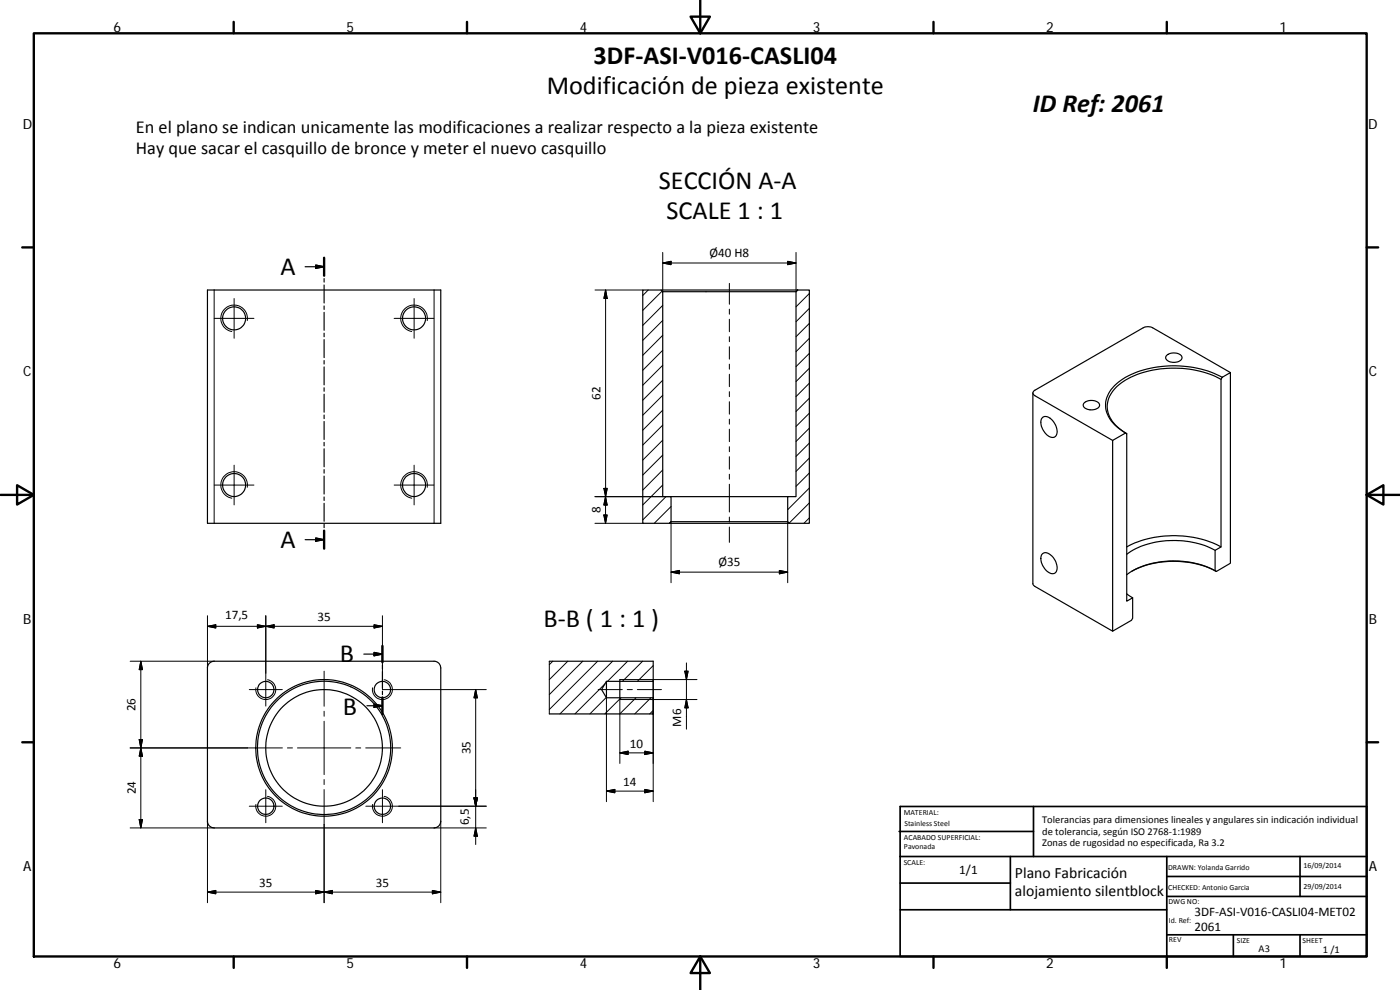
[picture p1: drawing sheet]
<svg xmlns="http://www.w3.org/2000/svg" width="420mm" height="297mm" viewBox="0 0 420 297" stroke-linecap="round" stroke-linejoin="round" font-family="sans-serif">
<g fill="none" stroke="#000" stroke-width=".36">
<path d="M94.8 79.5l2.5 .5-2.5 .5zM97.3 77.3v5.4M62.3 87h70v70h-70zM91.6 80h5.7M97.3 83.6v1M97.3 85.5v5.4M97.3 91.8v1M97.3 93.7v5.4M97.3 100v1M192.9 87h5.5l.5 .5v61.5h2.5v7.5l-.5 .5h-8zM198.4 87h41M238.9 87.5h-40"/>
<path d="M239.4 87h3.5v70h-6l-.5-.5v-7.5h2.5v-61.5zM97.3 101.9v5.4M97.3 108.2v1M97.3 110.1v5.4M97.3 116.4v1M97.3 118.3v5.4M310 117.9v57.4l.6 .6 23.3 13.5M350.3 106.5a3.2 3.2 0 0 1 4.4 .6 2.1 2.1 0 0 1-2.8 1.6 1.65 1.65 0 0 1-1.9-1.8zM366.4 113.8a31 31 0 0 0-29.3 .7 8.9 8.9 0 0 0-4.7 8.8 10.8 10.8 0 0 0 5.6 6.7M366.8 113.2a31.9 31.9 0 0 0-29.8 .5 9.5 9.5 0 0 0-5.2 8.8 10.7 10.7 0 0 0 6 7.4M366.8 113.2l2.5-1.4v57.2l-4.3 2.5-.3-.3v-6.1l1.7-1v-50.3zM369.3 111.8l-23.4-13.5a3.2 3.2 0 0 0-2.8 0l-32.5 18.8a.86 .86 0 0 0-.6 .8 .86 .86 0 0 0 .6 .8l23.3 13.4"/>
<path d="M97.3 124.5v1.1M97.3 126.5v5.3M97.3 132.7v1.1M97.3 134.7v5.4M312.9 125.3a2.55 2.55 0 0 1 3.4 1.4 3.4 3.4 0 0 1 .2 4.4 3 3 0 0 1-3.4-2 3.4 3.4 0 0 1-.2-3.8zM325.3 120.9a3.2 3.2 0 0 1 4.7 .4 2.14 2.14 0 0 1-2.9 1.7 1.63 1.63 0 0 1-1.9-1.9zM333.9 132.1l3.9-2.2 .3 .2v50.3l1.8-1v6.1l-.3 .6-5.7 3.3zM97.3 140.9v1.1M97.3 142.9v5.3M97.3 149.1v1.1M97.3 151v5.4M97.3 157.3v1"/>
<path d="M97.3 159.2v5.4M200.9 157h36M201.4 156.5h35M201.4 149h35M91.6 161.9h5.7M94.8 161.4l2.5 .5-2.5 .5zM312.9 166.1a2.15 2.15 0 0 1 2.9 .8 4.1 4.1 0 0 1 1 4.9 2.59 2.59 0 0 1-3.5-1.5 3.5 3.5 0 0 1-.4-4.2zM338.1 178.2l1.8 1.2M338.1 164.1a31.2 31.2 0 0 1 28.3 0M339.7 171.4a28.2 28.2 0 0 1 25.3 .1M364.7 165.1a27.3 27.3 0 0 0-25.3 .3l-1.3 .9M364.7 171.2a27 27 0 0 0-25.9 .8l-.7 .4"/>
<path d="M62.7 199.1l.6-.4 1-.3h66a2.04 2.04 0 0 1 2 2v46a2.04 2.04 0 0 1-2 2h-66a2.04 2.04 0 0 1-2-2v-46zM109.2 196.3h5.6M112.3 195.7l2.5 .6-2.5 .5zM114.8 193.8v4.9M114.8 199.6v1.1M164.9 198.4h31.1v6h-14l-1.5 2.5 1.5 2.5h14v4.3l-.2 .5M110.1 211.8h4.7M112.3 211.2l2.5 .6-2.5 .4zM114.8 201.5v5M114.8 207.3v1.1M114.8 209.3v4.9M182 204.4v5"/>
<path d="M186 203.9v6M196 204.4v5M196 213.7v.5h-31.1"/>
<circle cx="70.3" cy="95.5" r="3.5"/>
<circle cx="124.3" cy="95.5" r="3.5"/>
<circle cx="70.3" cy="145.5" r="3.5"/>
<circle cx="124.3" cy="145.5" r="3.5"/>
<circle cx="79.8" cy="206.9" r="2.45"/>
<circle cx="114.8" cy="206.9" r="2.45"/>
<circle cx="97.3" cy="224.4" r="20"/>
<circle cx="97.3" cy="224.4" r="20.5"/>
<circle cx="97.3" cy="224.4" r="17.5"/>
<circle cx="79.8" cy="241.9" r="2.46"/>
<circle cx="114.8" cy="241.9" r="2.46"/>
</g>
<g fill="none" stroke="#000" stroke-width=".3">
<path d="M198.9 75.7v11.8M198.9 78.9l2.5-.5v1zM198.9 78.9h40M236.4 78.4l2.5 .5-2.5 .5zM238.9 75.7v11.8l.5-.5M64.3 87v70M64.3 95.5h11.9M70.3 89.6v11.9M74.2 96.2a4 4 0 0 0-3.3-4.6 4 4 0 0 0-4.6 3.2 4 4 0 0 0 3.3 4.7M118.3 95.5h11.9M124.3 89.6v11.9M128.2 96.2a4 4 0 0 0-3.2-4.6 4 4 0 0 0-4.7 3.2 4 4 0 0 0 3.3 4.7"/>
<path d="M130.3 87v70M178.6 87h14.3M181.7 87v70M181.7 87l.5 2.5h-1zM194.5 87l-1.6 1.7M198.7 87.4l-5.8 5.7M198.9 96.1l-6 6M198.9 91.6l-6 6M218.9 85v6.3M218.9 92.8v1.5M218.9 95.8v3.7M242.9 88.1l-4 4"/>
<path d="M242.9 97l-4 4M242.9 92.5l-4 4M198.9 118.6l-6 6M198.9 114.1l-6 6M198.9 109.6l-6 6M198.9 105.1l-6 6M198.9 100.6l-6 6M218.9 101v1.5M218.9 104v3.8M218.9 109.3v1.5M218.9 112.3v3.7M218.9 117.5v1.5"/>
<path d="M242.9 101.5l-4 4M242.9 119.5l-4 4M242.9 115l-4 4M242.9 110.5l-4 4M242.9 106l-4 4M70.3 139.6v11.9M124.3 139.6v11.9M198.9 136.5l-6 6M198.9 132.1l-6 5.9M198.9 127.6l-6 5.9M198.9 123.1l-6 6M218.9 120.5v3.8"/>
<path d="M218.9 125.8v1.5M218.9 128.8v3.7M218.9 134v1.5M218.9 137v3.8M242.9 137.4l-4 4.1M242.9 132.9l-4 4M242.9 128.5l-4 4M242.9 124l-4 4M64.3 145.5h11.9M74.2 146.2a4 4 0 0 0-3.3-4.6 4 4 0 0 0-4.6 3.2 4 4 0 0 0 3.3 4.7M118.3 145.5h11.9M128.2 146.2a4 4 0 0 0-3.2-4.6 4 4 0 0 0-4.7 3.2 4 4 0 0 0 3.3 4.7"/>
<path d="M178.6 157h14.3M178.6 149h22.8M181.2 154.5h1l-.5 2.5zM181.2 146.5h1l-.5 2.5zM181.7 149l.5 2.5h-1zM198.9 145.5l-6 6M198.9 141l-6 6M199.9 149l-7 7M200.9 157l.5-.5v18.3M201.4 152l-5 5M218.9 142.3v1.5M218.9 145.3v8.3"/>
<path d="M218.9 155.1v1.5M218.9 158.1v4.6M236.4 156.5v18.3M242.9 155.4l-1.6 1.6M242.9 146.4l-6.5 6.5M242.9 150.9l-6.1 6.1M242.9 141.9l-4 4M201.4 171.7l2.5-.5v1zM201.4 171.7h35M233.9 171.2l2.5 .5-2.5 .5zM39.1 198.4h25.2M42.3 198.4l.5 2.5h-1z"/>
<path d="M42.3 198.4v50M62.3 184.7v15.7M62.3 187.9l2.5-.4v.9zM62.3 187.9h52.5M77.2 187.5l2.6 .4-2.6 .5zM79.8 184.7v27.2M79.8 187.9l2.5-.4v.9zM112.3 187.5l2.5 .4-2.5 .5zM114.8 184.7v22.2h31.1M164.9 198.4v15.8M165.9 198.4l-1 1M170.4 198.4l-5.5 5.5"/>
<path d="M174.9 198.4l-10 10M179.4 198.4l-14.5 14.5M183.9 198.4l-15.9 15.8M188.4 198.4l-6.1 6M192.9 198.4l-6.1 6M196 199.7l-4.7 4.7M206 198.9v19.9M74.8 206.9h9.9M80.3 204a3 3 0 0 1 2.4 3.4 3 3 0 0 1-3.5 2.5 3 3 0 0 1-2.4-3.5M97.3 201.4v10.5M97.3 213.4v1.5M97.3 216.4v16"/>
<path d="M115.3 204a3 3 0 0 1 2.4 3.5 3 3 0 0 1-3.5 2.4 3 3 0 0 1-2.4-3.5M142.8 206.9v46.5M142.8 206.9l.5 2.5h-1.1zM179.5 206.9h7.3M181.6 205.2l-9.1 9M182 209.3l-5 4.9M182 209.4v31.1M186 203.9h23.2M186.4 209.4l-4.9 4.8M188.2 206.9h1.6M190.9 209.4l-4.9 4.8M191.3 206.9h7.2"/>
<path d="M195.4 209.4l-4.9 4.8M196 213.2l-1 1M196 204.4v2.4M196 207v33.5M196 204.2l-.2 .2M205.5 201.4h1l-.5 2.5zM206 209.9l.5 2.5h-1zM209.2 209.9h-23.2v19.2M39.1 224.4h45.7M41.8 221.9h1l-.5 2.5zM42.3 224.4l.5 2.5h-1zM79.8 236.9v9.9"/>
<path d="M80.3 238.9a3 3 0 0 1 2.4 3.5 3 3 0 0 1-3.5 2.5 3 3 0 0 1-2.4-3.5M86.3 224.4h1.5M89.3 224.4h16M97.3 233.9v1.5M97.3 236.9v33.9M106.8 224.4h1.5M109.8 224.4h10.5M114.8 236.9v9.9M115.3 238.9a3 3 0 0 1 2.4 3.5 3 3 0 0 1-3.5 2.4 3 3 0 0 1-2.4-3.4M142.2 239.4h1.1l-.5 2.5zM182 237.4l2.5-.5v1zM182 237.4h14"/>
<path d="M186 225.9l2.5-.5v1zM186 225.9h10M193.5 225.4l2.5 .5-2.5 .5zM193.5 236.9l2.5 .5-2.5 .5zM39.1 248.4h25.2M41.8 245.9h1l-.5 2.5zM62.3 246.4v24.4M74.8 241.9h9.9M130.3 248.4h15.6M132.3 246.4v24.4M142.8 248.4l.5 2.5h-1.1zM145.9 241.9h-36.1"/>
<path d="M62.3 267.7l2.5-.5v1zM62.3 267.7h70M94.8 267.2l2.5 .5-2.5 .5zM97.3 267.7l2.4-.5v1zM129.8 267.2l2.5 .5-2.5 .5z"/>
</g>
<g fill="none" stroke="#000" stroke-width=".71">
<path d="M10.1 10h400.1v277h-400.1zM70.1 6.6v3.4M140.2 6.6v3.4M207.3 5h5.8l-2.9 5zM210.2 0v10M280.2 6.6v3.4M350.2 6.6v3.4M6.7 74.2h3.4M97.3 77.3v5.4M410.2 74.2h3.4M.2 148.5h9.9M5.1 145.6l5 2.9-5 2.9z"/>
<path d="M97.3 159.2v5.4M410.2 148.5l5-2.9v5.8zM410.2 148.5h9.9M114.8 193.8v4.9M114.8 209.3v4.9M6.7 222.7h3.4M410.2 222.7h3.4M70.1 287v3.4M140.2 287v3.4M210.2 287l2.9 5h-5.8zM210.2 287v10M280.2 287v3.4"/>
<path d="M350.2 287v3.4"/>
</g>
<g fill="none" stroke="#000" stroke-width=".51">
<path d="M269.8 249.5h40.4M270.1 257h140.1M270.1 242h140.1v45h-140.1zM303.2 257v16M310.2 242v15M350.2 257v30M390.2 257v12M270.1 273h80.1M270.1 265h33.1M350.2 269h60M350.2 263h60M350.2 280.5h60"/>
<path d="M370.2 280.5v6.5M390.2 280.5v6.5"/>
</g>
<path d="M94.8 79.5l2.5 .5-2.5 .5zM94.8 161.4l2.5 .5-2.5 .5zM112.3 195.7l2.5 .6-2.5 .5zM112.3 211.2l2.5 .6-2.5 .4z" fill="#000" stroke="#000" stroke-width=".36"/>
<g fill="#000" stroke="#000" stroke-width=".3">
<path d="M198.9 78.9l2.5-.5v1zM236.4 78.4l2.5 .5-2.5 .5zM181.7 87l.5 2.5h-1zM181.2 154.5h1l-.5 2.5zM181.2 146.5h1l-.5 2.5zM181.7 149l.5 2.5h-1zM201.4 171.7l2.5-.5v1zM233.9 171.2l2.5 .5-2.5 .5zM62.3 187.9l2.5-.4v.9zM77.2 187.5l2.6 .4-2.6 .5zM79.8 187.9l2.5-.4v.9zM112.3 187.5l2.5 .4-2.5 .5z"/>
<path d="M42.3 198.4l.5 2.5h-1zM142.8 206.9l.5 2.5h-1.1zM205.5 201.4h1l-.5 2.5zM206 209.9l.5 2.5h-1zM41.8 221.9h1l-.5 2.5zM42.3 224.4l.5 2.5h-1zM142.2 239.4h1.1l-.5 2.5zM182 237.4l2.5-.5v1zM186 225.9l2.5-.5v1zM193.5 225.4l2.5 .5-2.5 .5zM193.5 236.9l2.5 .5-2.5 .5zM41.8 245.9h1l-.5 2.5z"/>
<path d="M142.8 248.4l.5 2.5h-1.1zM62.3 267.7l2.5-.5v1zM94.8 267.2l2.5 .5-2.5 .5zM97.3 267.7l2.4-.5v1zM129.8 267.2l2.5 .5-2.5 .5z"/>
</g>
<g font-size="7.9">
<text x="178.1" y="19.1">3DF‐ASI‐V016‐CASLI04</text>
<text x="164.1" y="28.1">Modificación de pieza existente</text>
<text x="310" y="33.7">ID Ref: 2061</text>
<text x="197.7" y="56.8">SECCIÓN A‐A</text>
<text x="200.1" y="65.8">SCALE 1 : 1</text>
<text x="84.2" y="82.5">A</text>
<text x="84.2" y="164.4">A</text>
<text x="163.1" y="188">B‐B ( 1 : 1 )</text>
<text x="102" y="198.8">B</text>
<text x="102.9" y="214.4">B</text>
</g>
<g font-size="5.5">
<text x="40.8" y="39.8">En el plano se indican unicamente las modificaciones a realizar respecto a la pieza existente</text>
<text x="40.8" y="46.1">Hay que sacar el casquillo de bronce y meter el nuevo casquillo</text>
</g>
<g font-size="4.7">
<text x="304.6" y="263.5">Plano Fabricación</text>
<text x="304.6" y="268.9">alojamiento silentblock</text>
</g>
<g font-size="4.2">
<text x="34" y="9.6">6</text>
<text x="104" y="9.6">5</text>
<text x="174" y="9.6">4</text>
<text x="244" y="9.6">3</text>
<text x="314" y="9.6">2</text>
<text x="384" y="9.6">1</text>
<text x="6.8" y="38.7">D</text>
<text x="410.6" y="38.7">D</text>
<text x="7" y="112.9">C</text>
<text x="410.8" y="112.9">C</text>
<text x="7" y="187.1">B</text>
<text x="410.8" y="187.1">B</text>
<text x="7" y="261.3">A</text>
<text x="410.8" y="261.3">A</text>
<text x="34" y="290.4">6</text>
<text x="104" y="290.4">5</text>
<text x="174" y="290.4">4</text>
<text x="244" y="290.4">3</text>
<text x="314" y="290.4">2</text>
<text x="384" y="290.4">1</text>
</g>
<g font-size="3.9">
<text x="212.9" y="77">Ø40 H8</text>
<text x="180.2" y="120" transform="rotate(-90 180.2 120)">62</text>
<text x="180.2" y="154" transform="rotate(-90 180.2 154)">8</text>
<text x="215.6" y="169.7">Ø35</text>
<text x="67.6" y="185.8">17,5</text>
<text x="95.3" y="186.4">35</text>
<text x="40.7" y="213.4" transform="rotate(-90 40.7 213.4)">26</text>
<text x="204.5" y="218" transform="rotate(-90 204.5 218)">M6</text>
<text x="141.2" y="226.4" transform="rotate(-90 141.2 226.4)">35</text>
<text x="189" y="224.3">10</text>
<text x="40.7" y="238.4" transform="rotate(-90 40.7 238.4)">24</text>
<text x="187" y="235.8">14</text>
<text x="140.7" y="247.6" transform="rotate(-90 140.7 247.6)">6,5</text>
<text x="287.9" y="262.1">1/1</text>
<text x="77.8" y="266.1">35</text>
<text x="112.8" y="266.1">35</text>
<text x="358.5" y="274.9">3DF‐ASI‐V016‐CASLI04‐MET02</text>
<text x="358.5" y="279.4">2061</text>
</g>
<g font-size="3.1">
<text x="312.8" y="246.8">Tolerancias para dimensiones lineales y angulares sin indicación individual</text>
<text x="312.8" y="250.4">de tolerancia, según ISO 2768‐1:1989</text>
<text x="312.8" y="254">Zonas de rugosidad no especificada, Ra 3.2</text>
<text x="377.7" y="285.6">A3</text>
<text x="397" y="285.9">1 /1</text>
</g>
<g font-size="2.4">
<text x="271.2" y="244.4">MATERIAL:</text>
<text x="271.3" y="251.9">ACABADO SUPERFICIAL:</text>
<text x="271.4" y="247.9">Stainless Steel</text>
<text x="271.3" y="254.6">Pavonada</text>
<text x="271.2" y="259.7">SCALE:</text>
<text x="350.6" y="260.9">DRAWN: Yolanda Garrido</text>
<text x="391.2" y="260.6">16/09/2014</text>
<text x="350.6" y="267">CHECKED: Antonio Garcia</text>
<text x="391.2" y="266.6">29/09/2014</text>
<text x="350.7" y="271.4">DWG NO:</text>
<text x="350.8" y="276.8">Id. Ref:</text>
<text x="350.8" y="282.8">REV</text>
<text x="371.2" y="282.9">SIZE</text>
<text x="390.9" y="282.9">SHEET</text>
</g>
</svg>
